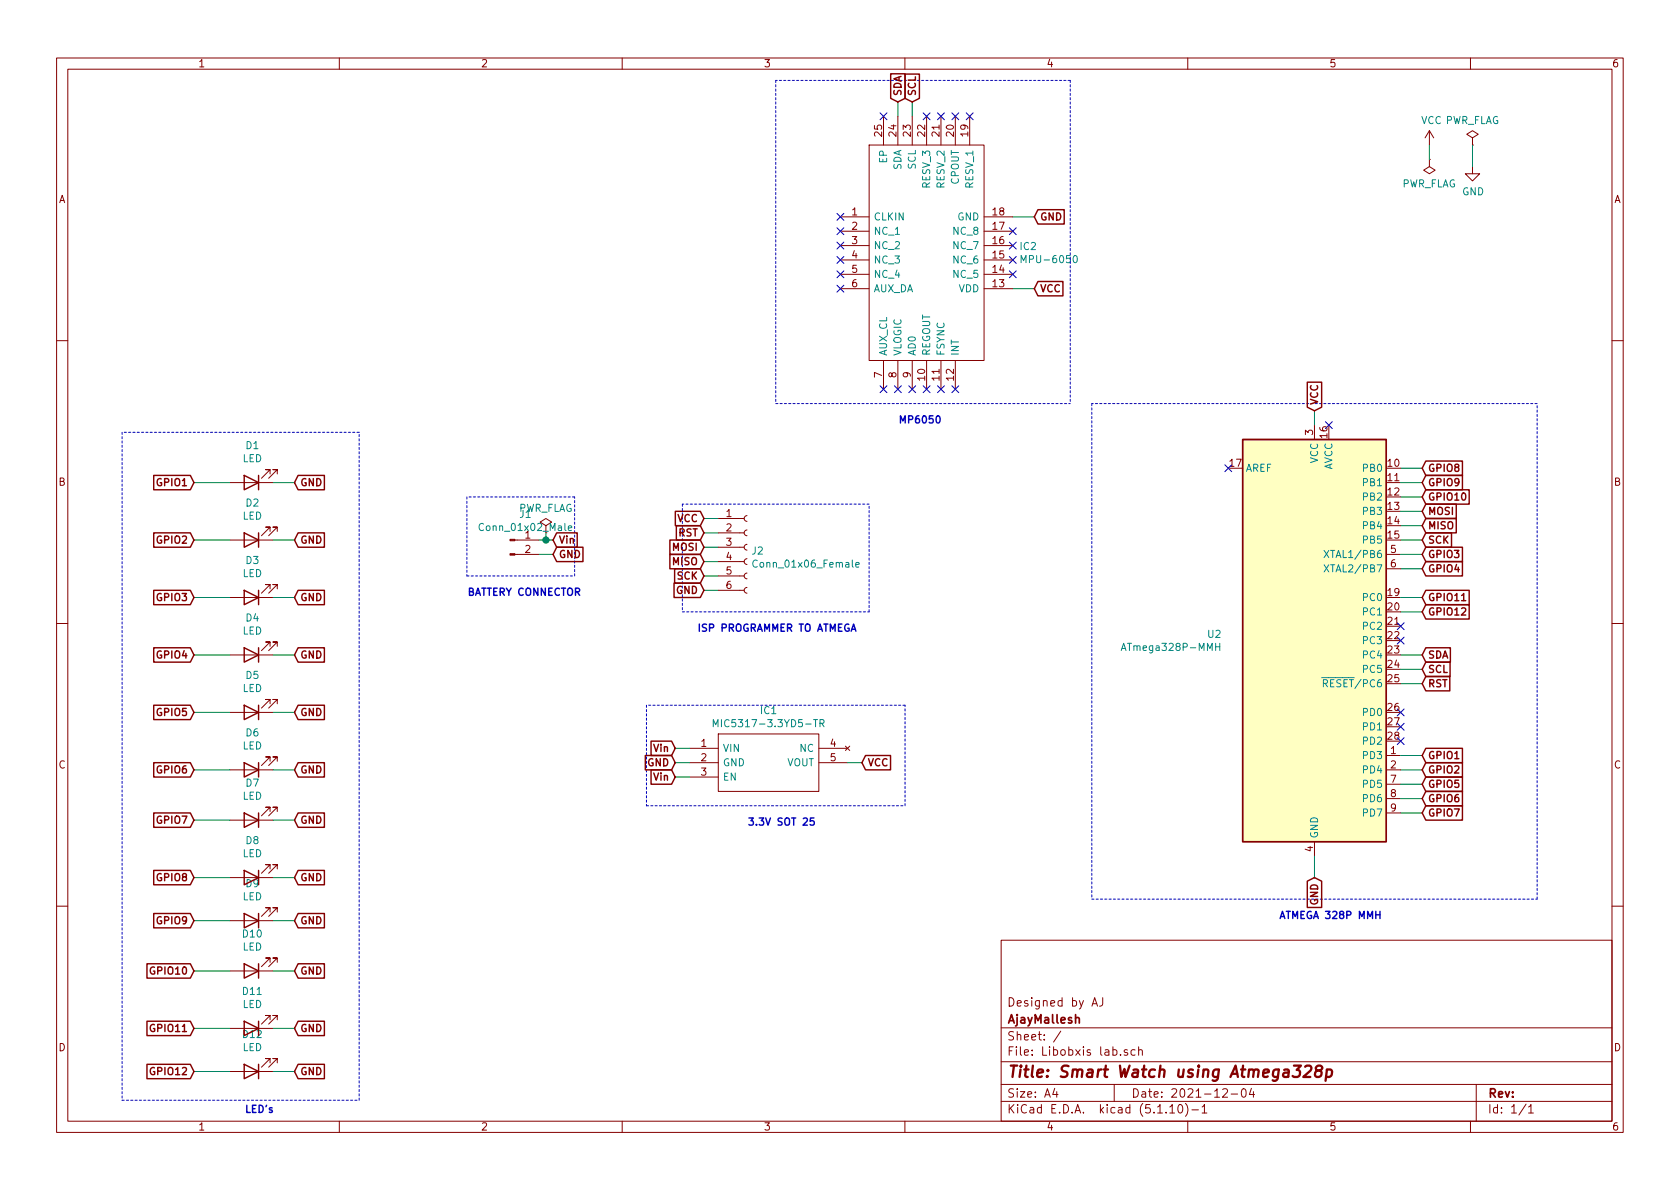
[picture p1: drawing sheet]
EESchema Schematic File Version 4
EELAYER 30 0
EELAYER END
$Descr A4 11693 8268
encoding utf-8
Sheet 1 1
Title "Smart Watch using Atmega328p"
Date "2021-12-04"
Rev ""
Comp "AjayMallesh"
Comment1 "Designed by AJ"
Comment2 ""
Comment3 ""
Comment4 ""
$EndDescr
$Comp
L MCU_Microchip_ATmega:ATmega328P-MMH U2
U 1 1
P 9150 4450
F 0 "U2" H 8506 4496 50  0000 R CNN
F 1 "ATmega328P-MMH" H 8506 4405 50  0000 R CNN
F 2 "ATMEGA328MMH:QFN45P400X400X100-29N-D" H 9150 4450 50  0001 C CIN
F 3 "http://ww1.microchip.com/downloads/en/DeviceDoc/ATmega328_P%20AVR%20MCU%20with%20picoPower%20Technology%20Data%20Sheet%2040001984A.pdf" H 9150 4450 50  0001 C CNN
	1    9150 4450
	1    0    0    -1  
$EndComp
$Comp
L Device:LED D1
U 1 1
P 1750 3350
F 0 "D1" H 1743 3095 50  0000 C CNN
F 1 "LED" H 1743 3186 50  0000 C CNN
F 2 "LEDs:LED_0805" H 1750 3350 50  0001 C CNN
F 3 "~" H 1750 3350 50  0001 C CNN
	1    1750 3350
	-1   0    0    1   
$EndComp
$Comp
L Device:LED D2
U 1 1
P 1750 3750
F 0 "D2" H 1743 3495 50  0000 C CNN
F 1 "LED" H 1743 3586 50  0000 C CNN
F 2 "LEDs:LED_0805" H 1750 3750 50  0001 C CNN
F 3 "~" H 1750 3750 50  0001 C CNN
	1    1750 3750
	-1   0    0    1   
$EndComp
$Comp
L Device:LED D3
U 1 1
P 1750 4150
F 0 "D3" H 1743 3895 50  0000 C CNN
F 1 "LED" H 1743 3986 50  0000 C CNN
F 2 "LEDs:LED_0805" H 1750 4150 50  0001 C CNN
F 3 "~" H 1750 4150 50  0001 C CNN
	1    1750 4150
	-1   0    0    1   
$EndComp
$Comp
L Device:LED D4
U 1 1
P 1750 4550
F 0 "D4" H 1743 4295 50  0000 C CNN
F 1 "LED" H 1743 4386 50  0000 C CNN
F 2 "LEDs:LED_0805" H 1750 4550 50  0001 C CNN
F 3 "~" H 1750 4550 50  0001 C CNN
	1    1750 4550
	-1   0    0    1   
$EndComp
$Comp
L Device:LED D5
U 1 1
P 1750 4950
F 0 "D5" H 1743 4695 50  0000 C CNN
F 1 "LED" H 1743 4786 50  0000 C CNN
F 2 "LEDs:LED_0805" H 1750 4950 50  0001 C CNN
F 3 "~" H 1750 4950 50  0001 C CNN
	1    1750 4950
	-1   0    0    1   
$EndComp
$Comp
L Device:LED D6
U 1 1
P 1750 5350
F 0 "D6" H 1743 5095 50  0000 C CNN
F 1 "LED" H 1743 5186 50  0000 C CNN
F 2 "LEDs:LED_0805" H 1750 5350 50  0001 C CNN
F 3 "~" H 1750 5350 50  0001 C CNN
	1    1750 5350
	-1   0    0    1   
$EndComp
$Comp
L Device:LED D7
U 1 1
P 1750 5700
F 0 "D7" H 1743 5445 50  0000 C CNN
F 1 "LED" H 1743 5536 50  0000 C CNN
F 2 "LEDs:LED_0805" H 1750 5700 50  0001 C CNN
F 3 "~" H 1750 5700 50  0001 C CNN
	1    1750 5700
	-1   0    0    1   
$EndComp
$Comp
L Device:LED D8
U 1 1
P 1750 6100
F 0 "D8" H 1743 5845 50  0000 C CNN
F 1 "LED" H 1743 5936 50  0000 C CNN
F 2 "LEDs:LED_0805" H 1750 6100 50  0001 C CNN
F 3 "~" H 1750 6100 50  0001 C CNN
	1    1750 6100
	-1   0    0    1   
$EndComp
$Comp
L Device:LED D9
U 1 1
P 1750 6400
F 0 "D9" H 1743 6145 50  0000 C CNN
F 1 "LED" H 1743 6236 50  0000 C CNN
F 2 "LEDs:LED_0805" H 1750 6400 50  0001 C CNN
F 3 "~" H 1750 6400 50  0001 C CNN
	1    1750 6400
	-1   0    0    1   
$EndComp
$Comp
L Device:LED D10
U 1 1
P 1750 6750
F 0 "D10" H 1743 6495 50  0000 C CNN
F 1 "LED" H 1743 6586 50  0000 C CNN
F 2 "LEDs:LED_0805" H 1750 6750 50  0001 C CNN
F 3 "~" H 1750 6750 50  0001 C CNN
	1    1750 6750
	-1   0    0    1   
$EndComp
$Comp
L Device:LED D11
U 1 1
P 1750 7150
F 0 "D11" H 1743 6895 50  0000 C CNN
F 1 "LED" H 1743 6986 50  0000 C CNN
F 2 "LEDs:LED_0805" H 1750 7150 50  0001 C CNN
F 3 "~" H 1750 7150 50  0001 C CNN
	1    1750 7150
	-1   0    0    1   
$EndComp
$Comp
L Device:LED D12
U 1 1
P 1750 7450
F 0 "D12" H 1743 7195 50  0000 C CNN
F 1 "LED" H 1743 7286 50  0000 C CNN
F 2 "LEDs:LED_0805" H 1750 7450 50  0001 C CNN
F 3 "~" H 1750 7450 50  0001 C CNN
	1    1750 7450
	-1   0    0    1   
$EndComp
$Comp
L MIC5317_3.3V:MIC5317-3.3YD5-TR IC1
U 1 1
P 4800 5200
F 0 "IC1" H 5350 5465 50  0000 C CNN
F 1 "MIC5317-3.3YD5-TR" H 5350 5374 50  0000 C CNN
F 2 "MIC5317_3.3:SOT95P280X145-5N" H 5750 5300 50  0001 L CNN
F 3 "http://www.microchip.com/mymicrochip/filehandler.aspx?ddocname=en579427" H 5750 5200 50  0001 L CNN
F 4 "LDO Voltage Regulators Single LDO, Hi-Perf. 150mA, 3.3 Vout" H 5750 5100 50  0001 L CNN "Description"
F 5 "1.45" H 5750 5000 50  0001 L CNN "Height"
F 6 "Microchip" H 5750 4900 50  0001 L CNN "Manufacturer_Name"
F 7 "MIC5317-3.3YD5-TR" H 5750 4800 50  0001 L CNN "Manufacturer_Part_Number"
F 8 "998-MIC5317-3.3YD5TR" H 5750 4700 50  0001 L CNN "Mouser Part Number"
F 9 "https://www.mouser.co.uk/ProductDetail/Microchip-Technology-Micrel/MIC5317-33YD5-TR?qs=U6T8BxXiZAVgHO16v0%2FWVg%3D%3D" H 5750 4600 50  0001 L CNN "Mouser Price/Stock"
F 10 "MIC5317-3.3YD5-TR" H 5750 4500 50  0001 L CNN "Arrow Part Number"
F 11 "https://www.arrow.com/en/products/mic5317-3.3yd5-tr/microchip-technology?region=nac" H 5750 4400 50  0001 L CNN "Arrow Price/Stock"
	1    4800 5200
	1    0    0    -1  
$EndComp
$Comp
L Connector:Conn_01x06_Female J2
U 1 1
P 5200 3800
F 0 "J2" H 5228 3776 50  0000 L CNN
F 1 "Conn_01x06_Female" H 5228 3685 50  0000 L CNN
F 2 "Connector_PinHeader_2.00mm:PinHeader_1x06_P2.00mm_Vertical" H 5200 3800 50  0001 C CNN
F 3 "~" H 5200 3800 50  0001 C CNN
	1    5200 3800
	1    0    0    -1  
$EndComp
$Comp
L Connector:Conn_01x02_Male J1
U 1 1
P 3550 3750
F 0 "J1" H 3658 3931 50  0000 C CNN
F 1 "Conn_01x02_Male" H 3658 3840 50  0000 C CNN
F 2 "Connector_PinHeader_2.54mm:PinHeader_1x02_P2.54mm_Vertical" H 3550 3750 50  0001 C CNN
F 3 "~" H 3550 3750 50  0001 C CNN
	1    3550 3750
	1    0    0    -1  
$EndComp
Wire Notes Line
	850  3000 850  7650
Wire Notes Line
	850  7650 2500 7650
Wire Notes Line
	2500 7650 2500 3000
Wire Notes Line
	2500 3000 850  3000
Wire Notes Line
	4500 4900 4500 5600
Wire Notes Line
	4500 5600 6300 5600
Wire Notes Line
	6300 5600 6300 4900
Wire Notes Line
	6300 4900 4500 4900
Wire Notes Line
	7600 6250 10700 6250
Wire Notes Line
	10700 6250 10700 2800
Wire Notes Line
	10700 2800 7600 2800
Wire Notes Line
	7600 2800 7600 6250
Wire Notes Line
	3250 3450 3250 4000
Wire Notes Line
	3250 4000 4000 4000
Wire Notes Line
	4000 4000 4000 3450
Wire Notes Line
	4000 3450 3250 3450
Wire Notes Line
	4750 3500 4750 4250
Wire Notes Line
	4750 4250 6050 4250
Wire Notes Line
	6050 4250 6050 3500
Wire Notes Line
	6050 3500 4750 3500
Text Notes 5200 5750 0    50   ~ 10
3.3V SOT 25\n
Text Notes 4850 4400 0    50   ~ 10
ISP PROGRAMMER TO ATMEGA
Text Notes 3250 4150 0    50   ~ 10
BATTERY CONNECTOR
Text Notes 1700 7750 0    50   ~ 10
LED's
Text Notes 8900 6400 0    50   ~ 10
ATMEGA 328P MMH\n
$Comp
L MPU6050:MPU-6050 IC2
U 1 1
P 5850 1500
F 0 "IC2" H 7094 1296 50  0000 L CNN
F 1 "MPU-6050" H 7094 1205 50  0000 L CNN
F 2 "MPU6050_6AXIS:MPU6050" H 6900 2000 50  0001 L CNN
F 3 "https://invensense.tdk.com/wp-content/uploads/2015/02/MPU-6000-Datasheet1.pdf" H 6900 1900 50  0001 L CNN
F 4 "IMUs - Inertial Measurement Units 6-Axis MEMS MotionTracking  Device with DMP" H 6900 1800 50  0001 L CNN "Description"
F 5 "0.95" H 6900 1700 50  0001 L CNN "Height"
F 6 "TDK" H 6900 1600 50  0001 L CNN "Manufacturer_Name"
F 7 "MPU-6050" H 6900 1500 50  0001 L CNN "Manufacturer_Part_Number"
F 8 "410-MPU-6050" H 6900 1400 50  0001 L CNN "Mouser Part Number"
F 9 "https://www.mouser.co.uk/ProductDetail/TDK-InvenSense/MPU-6050?qs=u4fy%2FsgLU9O14B5JgyQFvg%3D%3D" H 6900 1300 50  0001 L CNN "Mouser Price/Stock"
F 10 "MPU-6050" H 6900 1200 50  0001 L CNN "Arrow Part Number"
F 11 "https://www.arrow.com/en/products/mpu-6050/invensense?region=nac" H 6900 1100 50  0001 L CNN "Arrow Price/Stock"
	1    5850 1500
	1    0    0    -1  
$EndComp
Wire Notes Line
	5400 2800 7450 2800
Wire Notes Line
	7450 550  5400 550 
Text Notes 6250 2950 0    50   ~ 10
MP6050\n
Text GLabel 6250 700  1    50   Input ~ 10
SDA
Text GLabel 6350 700  1    50   Input ~ 10
SCL
Wire Notes Line
	7450 550  7450 2800
Wire Notes Line
	5400 550  5400 2800
Text GLabel 7200 2000 2    50   Input ~ 10
VCC
Text GLabel 7200 1500 2    50   Input ~ 10
GND
Text GLabel 2050 3350 2    50   Input ~ 10
GND
Text GLabel 2050 3750 2    50   Input ~ 10
GND
Text GLabel 2050 4150 2    50   Input ~ 10
GND
Text GLabel 2050 4550 2    50   Input ~ 10
GND
Text GLabel 2050 4950 2    50   Input ~ 10
GND
Text GLabel 2050 5350 2    50   Input ~ 10
GND
Text GLabel 2050 5700 2    50   Input ~ 10
GND
Text GLabel 2050 6100 2    50   Input ~ 10
GND
Text GLabel 2050 6400 2    50   Input ~ 10
GND
Text GLabel 2050 6750 2    50   Input ~ 10
GND
Text GLabel 2050 7150 2    50   Input ~ 10
GND
Text GLabel 2050 7450 2    50   Input ~ 10
GND
Text GLabel 1350 3350 0    50   Input ~ 10
GPIO1
Text GLabel 1350 3750 0    50   Input ~ 10
GPIO2
Text GLabel 1350 4150 0    50   Input ~ 10
GPIO3
Text GLabel 1350 4550 0    50   Input ~ 10
GPIO4
Text GLabel 1350 4950 0    50   Input ~ 10
GPIO5
Text GLabel 1350 5350 0    50   Input ~ 10
GPIO6
Text GLabel 1350 5700 0    50   Input ~ 10
GPIO7
Text GLabel 1350 6100 0    50   Input ~ 10
GPIO8
Text GLabel 1350 6400 0    50   Input ~ 10
GPIO9
Text GLabel 1350 7150 0    50   Input ~ 10
GPIO11
Text GLabel 1350 7450 0    50   Input ~ 10
GPIO12
Text GLabel 1350 6750 0    50   Input ~ 10
GPIO10
Text GLabel 3850 3750 2    50   Input ~ 10
Vin
Text GLabel 3850 3850 2    50   Input ~ 10
GND
Text GLabel 4900 3600 0    50   Input ~ 10
VCC
Text GLabel 4900 3700 0    50   Input ~ 10
RST
Text GLabel 4900 3800 0    50   Input ~ 10
MOSI
Text GLabel 4900 3900 0    50   Input ~ 10
MISO
Text GLabel 4900 4000 0    50   Input ~ 10
SCK
Text GLabel 4900 4100 0    50   Input ~ 10
GND
Text GLabel 4700 5200 0    50   Input ~ 10
Vin
Text GLabel 4700 5300 0    50   Input ~ 10
GND
Text GLabel 4700 5400 0    50   Input ~ 10
Vin
Text GLabel 6000 5300 2    50   Input ~ 10
VCC
Text GLabel 9150 2850 1    50   Input ~ 10
VCC
Text GLabel 9150 6100 3    50   Input ~ 10
GND
Text GLabel 9900 4750 2    50   Input ~ 10
RST
Text GLabel 9900 4650 2    50   Input ~ 10
SCL
Text GLabel 9900 4550 2    50   Input ~ 10
SDA
Text GLabel 9900 3550 2    50   Input ~ 10
MOSI
Text GLabel 9900 3650 2    50   Input ~ 10
MISO
Text GLabel 9900 3750 2    50   Input ~ 10
SCK
Text GLabel 9900 5250 2    50   Input ~ 10
GPIO1
Text GLabel 9900 5350 2    50   Input ~ 10
GPIO2
Text GLabel 9900 3850 2    50   Input ~ 10
GPIO3
Text GLabel 9900 3950 2    50   Input ~ 10
GPIO4
Text GLabel 9900 5450 2    50   Input ~ 10
GPIO5
Text GLabel 9900 5550 2    50   Input ~ 10
GPIO6
Text GLabel 9900 5650 2    50   Input ~ 10
GPIO7
Text GLabel 9900 3250 2    50   Input ~ 10
GPIO8
Text GLabel 9900 3350 2    50   Input ~ 10
GPIO9
Text GLabel 9900 4150 2    50   Input ~ 10
GPIO11
Text GLabel 9900 4250 2    50   Input ~ 10
GPIO12
Text GLabel 9900 3450 2    50   Input ~ 10
GPIO10
Wire Wire Line
	1600 3350 1350 3350
Wire Wire Line
	2050 3350 1900 3350
Wire Wire Line
	1600 3750 1350 3750
Wire Wire Line
	1900 3750 2050 3750
Wire Wire Line
	1600 4150 1350 4150
Wire Wire Line
	2050 4150 1900 4150
Wire Wire Line
	1600 4550 1350 4550
Wire Wire Line
	2050 4550 1900 4550
Wire Wire Line
	1600 4950 1350 4950
Wire Wire Line
	2050 4950 1900 4950
Wire Wire Line
	1600 5350 1350 5350
Wire Wire Line
	2050 5350 1900 5350
Wire Wire Line
	1600 5700 1350 5700
Wire Wire Line
	2050 5700 1900 5700
Wire Wire Line
	1600 6100 1350 6100
Wire Wire Line
	2050 6100 1900 6100
Wire Wire Line
	1600 6400 1350 6400
Wire Wire Line
	2050 6400 1900 6400
Wire Wire Line
	1600 6750 1350 6750
Wire Wire Line
	2050 6750 1900 6750
Wire Wire Line
	1600 7150 1350 7150
Wire Wire Line
	2050 7150 1900 7150
Wire Wire Line
	1600 7450 1350 7450
Wire Wire Line
	2050 7450 1900 7450
Wire Wire Line
	6000 5300 5900 5300
Wire Wire Line
	4800 5400 4700 5400
Wire Wire Line
	4800 5300 4700 5300
Wire Wire Line
	5000 3600 4900 3600
Wire Wire Line
	5000 3700 4900 3700
Wire Wire Line
	5000 3800 4900 3800
Wire Wire Line
	4900 3900 5000 3900
Wire Wire Line
	5000 4000 4900 4000
Wire Wire Line
	5000 4100 4900 4100
Wire Wire Line
	3850 3850 3750 3850
Wire Wire Line
	3850 3750 3800 3750
Wire Wire Line
	7200 2000 7050 2000
Wire Wire Line
	7200 1500 7050 1500
Wire Wire Line
	6250 700  6250 800 
Wire Wire Line
	6350 700  6350 800 
Wire Wire Line
	9150 2950 9150 2850
Wire Wire Line
	9900 3250 9750 3250
Wire Wire Line
	9900 3350 9750 3350
Wire Wire Line
	9900 3450 9750 3450
Wire Wire Line
	9900 3550 9750 3550
Wire Wire Line
	9900 3650 9750 3650
Wire Wire Line
	9900 3750 9750 3750
Wire Wire Line
	9900 3850 9750 3850
Wire Wire Line
	9900 3950 9750 3950
Wire Wire Line
	9900 4150 9750 4150
Wire Wire Line
	9900 4250 9750 4250
Wire Wire Line
	9900 4550 9750 4550
Wire Wire Line
	9900 4650 9750 4650
Wire Wire Line
	9900 4750 9750 4750
Wire Wire Line
	9900 5250 9750 5250
Wire Wire Line
	9900 5350 9750 5350
Wire Wire Line
	9900 5450 9750 5450
Wire Wire Line
	9900 5550 9750 5550
Wire Wire Line
	9900 5650 9750 5650
Wire Wire Line
	9150 6100 9150 5950
NoConn ~ 7050 1900
NoConn ~ 7050 1800
NoConn ~ 7050 1700
NoConn ~ 7050 1600
NoConn ~ 6150 2700
NoConn ~ 6250 2700
NoConn ~ 6350 2700
NoConn ~ 6450 2700
NoConn ~ 6550 2700
NoConn ~ 6650 2700
NoConn ~ 5850 2000
NoConn ~ 5850 1900
NoConn ~ 5850 1800
NoConn ~ 5850 1700
NoConn ~ 5850 1600
NoConn ~ 6150 800 
NoConn ~ 6450 800 
NoConn ~ 6550 800 
NoConn ~ 6650 800 
NoConn ~ 6750 800 
NoConn ~ 8550 3250
NoConn ~ 9750 5150
NoConn ~ 9750 5050
NoConn ~ 9750 4950
NoConn ~ 9750 4450
NoConn ~ 9750 4350
$Comp
L power:VCC #PWR0101
U 1 1
P 9950 1000
F 0 "#PWR0101" H 9950 850 50  0001 C CNN
F 1 "VCC" H 9965 1173 50  0000 C CNN
F 2 "" H 9950 1000 50  0001 C CNN
F 3 "" H 9950 1000 50  0001 C CNN
	1    9950 1000
	1    0    0    -1  
$EndComp
$Comp
L power:GND #PWR0102
U 1 1
P 10250 1150
F 0 "#PWR0102" H 10250 900 50  0001 C CNN
F 1 "GND" H 10255 977 50  0000 C CNN
F 2 "" H 10250 1150 50  0001 C CNN
F 3 "" H 10250 1150 50  0001 C CNN
	1    10250 1150
	1    0    0    -1  
$EndComp
$Comp
L power:PWR_FLAG #FLG0101
U 1 1
P 9950 1100
F 0 "#FLG0101" H 9950 1175 50  0001 C CNN
F 1 "PWR_FLAG" H 9950 1273 50  0000 C CNN
F 2 "" H 9950 1100 50  0001 C CNN
F 3 "~" H 9950 1100 50  0001 C CNN
	1    9950 1100
	-1   0    0    1   
$EndComp
$Comp
L power:PWR_FLAG #FLG0102
U 1 1
P 10250 1000
F 0 "#FLG0102" H 10250 1075 50  0001 C CNN
F 1 "PWR_FLAG" H 10250 1173 50  0000 C CNN
F 2 "" H 10250 1000 50  0001 C CNN
F 3 "~" H 10250 1000 50  0001 C CNN
	1    10250 1000
	1    0    0    -1  
$EndComp
Wire Wire Line
	10250 1150 10250 1000
Wire Wire Line
	9950 1000 9950 1100
$Comp
L power:PWR_FLAG #FLG0103
U 1 1
P 3800 3700
F 0 "#FLG0103" H 3800 3775 50  0001 C CNN
F 1 "PWR_FLAG" H 3800 3873 50  0000 C CNN
F 2 "" H 3800 3700 50  0001 C CNN
F 3 "~" H 3800 3700 50  0001 C CNN
	1    3800 3700
	1    0    0    -1  
$EndComp
Wire Wire Line
	3800 3700 3800 3750
Connection ~ 3800 3750
Wire Wire Line
	3800 3750 3750 3750
Wire Wire Line
	4700 5200 4800 5200
NoConn ~ 9250 2950
NoConn ~ 5850 1500
$EndSCHEMATC
